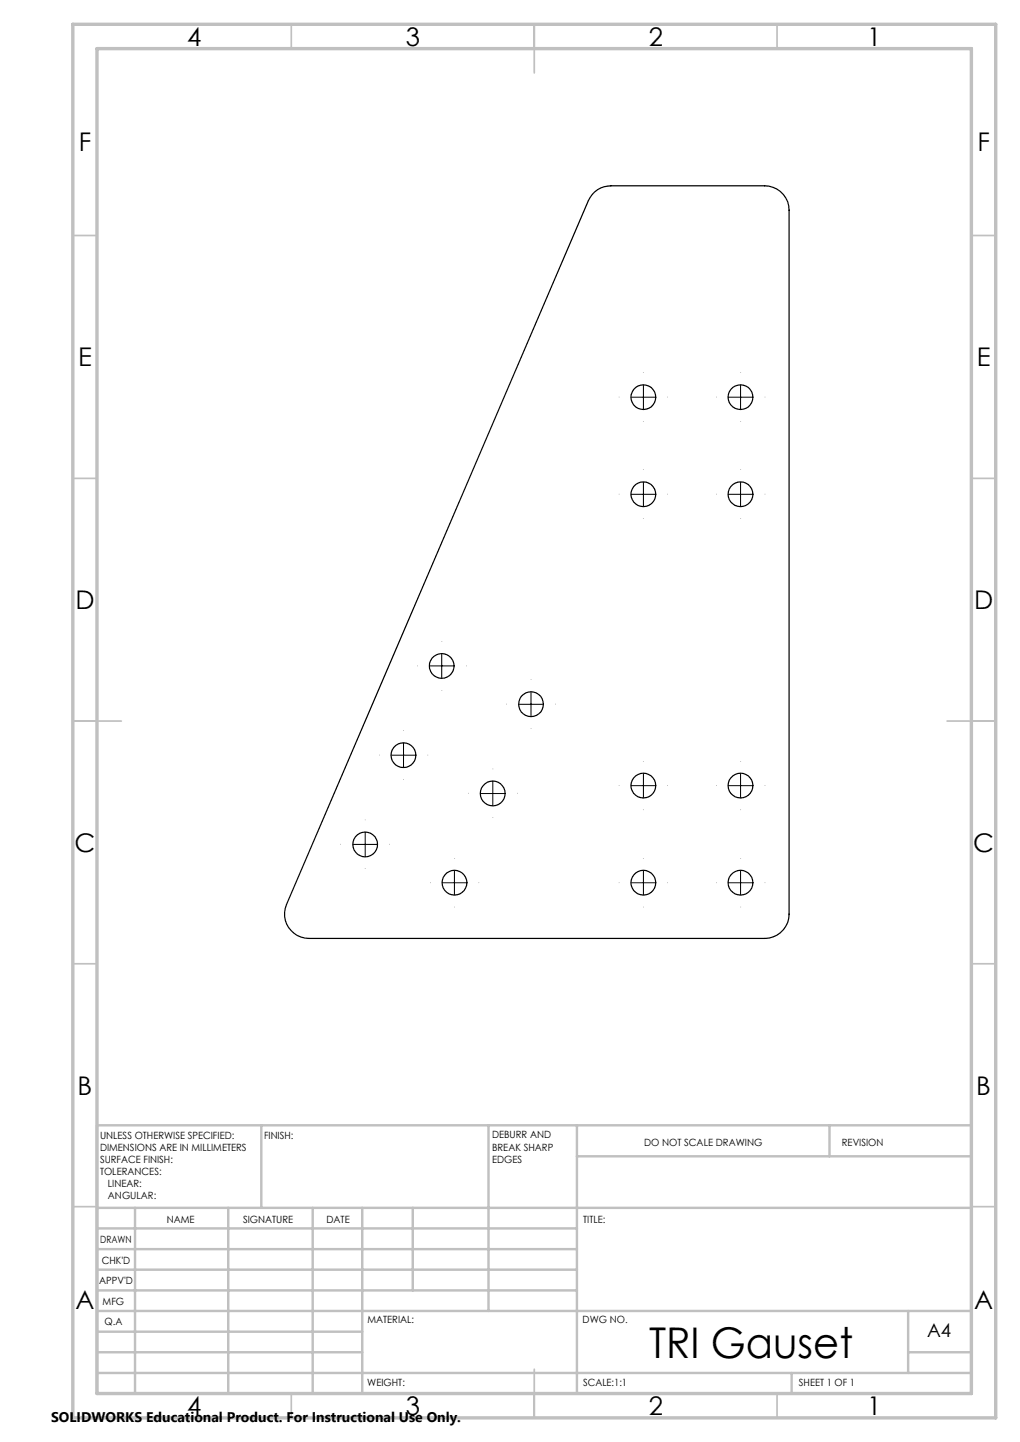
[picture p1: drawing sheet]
<svg xmlns="http://www.w3.org/2000/svg" width="210mm" height="297mm" viewBox="0 0 210 297" stroke-linecap="round" stroke-linejoin="round" font-family="sans-serif">
<g fill="none" stroke="#000" stroke-width=".25">
<path d="M122.4 39.5a5 5 0 0 1 3.4-1.2h31.6a5 5 0 0 1 5.1 5v145a5 5 0 0 1-5.1 5h-93.8a5 5 0 0 1-4.6-7l62.1-145z"/>
<circle cx="132.5" cy="81.8" r="2.55"/>
<circle cx="152.5" cy="81.8" r="2.55"/>
<circle cx="132.5" cy="101.8" r="2.54"/>
<circle cx="152.5" cy="101.8" r="2.54"/>
<circle cx="90.9" cy="137.2" r="2.55"/>
<circle cx="83.1" cy="155.6" r="2.56"/>
<circle cx="109.3" cy="145" r="2.55"/>
<circle cx="75.2" cy="173.9" r="2.55"/>
<circle cx="101.4" cy="163.4" r="2.55"/>
<circle cx="132.5" cy="161.8" r="2.54"/>
<circle cx="152.5" cy="161.8" r="2.54"/>
<circle cx="93.6" cy="181.8" r="2.55"/>
<circle cx="132.5" cy="181.8" r="2.54"/>
<circle cx="152.5" cy="181.8" r="2.54"/>
</g>
<g fill="none" stroke="#000" stroke-width=".21" stroke-dasharray="15.2 1.3 1.3 1.3" stroke-linecap="butt">
<path d="M132.5 76.8v-.1M152.5 76.8v-.1M127.5 81.8h-.1M132.5 96.8v-.1M147.5 81.8h-.1M152.5 96.8v-.1M127.5 101.8h-.1M147.5 101.8h-.1M86 137.1h-.1M78.1 155.5h-.1M91 142.1v.1M109.3 150v.1"/>
<path d="M114.3 145h.1M132.5 156.8v-.1M152.5 156.8v-.1M70.2 173.9h-.1M75.2 178.9v.1M80.2 173.9h.1M83.1 160.5v.1M93.6 176.8v-.1M96.5 163.4h-.1M101.5 168.4v.1M127.5 161.8h-.1M132.5 176.8v-.1"/>
<path d="M147.5 161.8h-.1M152.5 176.8v-.1M88.6 181.8h-.1M127.5 181.8h-.1M147.5 181.8h-.1"/>
</g>
<g fill="none" stroke="#000" stroke-width=".21">
<path d="M132.5 79.3v5M152.5 79.3v5M130 81.8h5M132.5 99.3v5M150 81.8h4.9M152.5 99.3v5M130 101.8h5M150 101.8h4.9M88.4 137.2h5.1M90.9 134.7v5M80.6 155.5h4.9M83.1 153v5"/>
<path d="M106.8 145.1h5M109.3 142.6v4.9M132.5 159.3v5M152.5 159.3v5M72.7 173.9h5M75.2 171.4v5M93.6 179.3v5M99 163.4h4.9M101.5 160.9v5M130 161.8h5M132.5 179.3v5M150 161.8h4.9"/>
<path d="M152.5 179.3v5M91.1 181.8h5M130 181.8h5M150 181.8h4.9"/>
</g>
<g fill="none" stroke="#c0c0c0" stroke-width=".35">
<path d="M60 5v5M110 5v10M160 5v5M15 48.5h5M200 48.5h5M15 98.5h5M200 98.5h5M15 148.5h10M195 148.5h10M15 198.5h5M200 198.5h5M15 248.5h5"/>
<path d="M200 248.5h5M60 287v5M110 282v10M160 287v5"/>
</g>
<g fill="none" stroke="#c0c0c0" stroke-width=".5">
<path d="M53.8 231.8v17M100.6 231.8v38.2M118.8 231.8v55.2M118.8 238.2h81.2M170.8 231.8v6.4M200 231.8h-180v55.2M20 248.8h180M20 257.3h98.8M20 253h98.8M27.8 248.8v38.2M47 248.8v38.2M64.4 248.8v38.2"/>
<path d="M74.6 248.8v38.2M85 248.8v17M20 265.8h98.8M20 261.5h98.8M20 278.5h54.6M20 274.3h54.6M20 270h180M187 278.5h13M187 270v12.8M20 282.8h180M163 282.8v4.2"/>
</g>
<path d="M15 5h190v287h-190zM20 10h180v277h-180z" fill="none" stroke="#c0c0c0" stroke-width=".7"/>
<text font-size="8.7" x="133.6" y="279.6">TRI Gauset</text>
<g font-size="5.3">
<text x="38.5" y="9.5">4</text>
<text x="83.5" y="9.5">3</text>
<text x="133.6" y="9.5">2</text>
<text x="178.6" y="9.5">1</text>
<text x="16.2" y="31.2">F</text>
<text x="201.2" y="31.2">F</text>
<text x="16.1" y="75.4">E</text>
<text x="201.1" y="75.4">E</text>
<text x="15.5" y="125.4">D</text>
<text x="200.5" y="125.4">D</text>
<text x="15.4" y="175.5">C</text>
<text x="200.4" y="175.5">C</text>
<text x="16" y="225.5">B</text>
<text x="201" y="225.5">B</text>
<text x="15.5" y="269.7">A</text>
<text x="200.5" y="269.7">A</text>
<text x="38.5" y="291.4">4</text>
<text x="83.5" y="291.4">3</text>
<text x="133.6" y="291.4">2</text>
<text x="178.6" y="291.4">1</text>
</g>
<text font-size="3.9" x="190.9" y="275.5">A4</text>
<text font-size="2.9" x="10.5" y="292.9">SOLIDWORKS Educational Product. For Instructional Use Only.</text>
<g font-size="2.1">
<text x="20.6" y="234.6">UNLESS OTHERWISE SPECIFIED:</text>
<text x="20.6" y="237.1">DIMENSIONS ARE IN MILLIMETERS</text>
<text x="20.6" y="239.5">SURFACE FINISH:</text>
<text x="54.4" y="234.5">FINISH:</text>
<text x="101.3" y="234.5">DEBURR AND</text>
<text x="101.3" y="237">BREAK SHARP</text>
<text x="101.3" y="239.5">EDGES</text>
<text x="132.6" y="235.9">DO NOT SCALE DRAWING</text>
<text x="173.3" y="236.1">REVISION</text>
<text x="20.6" y="242">TOLERANCES:</text>
<text x="22.2" y="244.5">LINEAR:</text>
<text x="22.2" y="247">ANGULAR:</text>
<text x="34.3" y="252">NAME</text>
<text x="50" y="251.9">SIGNATURE</text>
<text x="67.2" y="251.9">DATE</text>
<text x="120.1" y="251.9">TITLE:</text>
<text x="20.6" y="256.1">DRAWN</text>
<text x="20.9" y="260.3">CHK'D</text>
<text x="20.4" y="264.4">APPV'D</text>
<text x="21.1" y="268.8">MFG</text>
<text x="21.5" y="273">Q.A</text>
<text x="75.6" y="272.5">MATERIAL:</text>
<text x="120" y="272.5">DWG NO.</text>
<text x="75.6" y="285.5">WEIGHT:</text>
<text x="120.1" y="285.6">SCALE:1:1</text>
<text x="164.5" y="285.6">SHEET 1 OF 1</text>
</g>
</svg>
